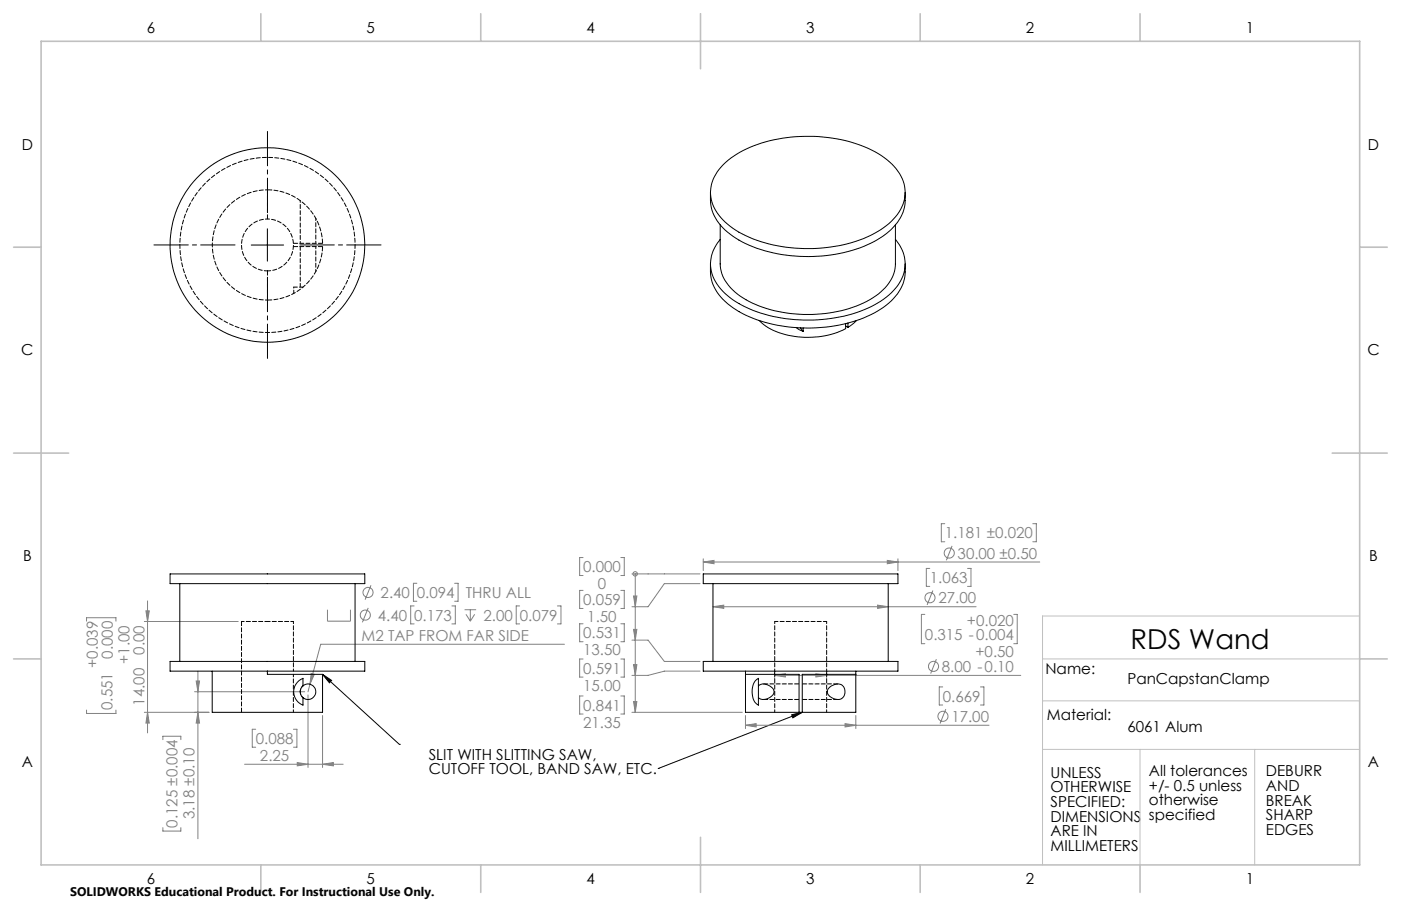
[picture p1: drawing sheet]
<svg xmlns="http://www.w3.org/2000/svg" width="432mm" height="279mm" viewBox="0 0 432 279" stroke-linecap="round" stroke-linejoin="round" font-family="sans-serif">
<g fill="none" stroke="#808080" stroke-width=".31">
<path d="M128.5 179.9h-1.1v5.5h1.1M140.1 179.9h1.1v5.5h-1.1M179.7 171.9h-1.1v5.6h1.1M191.3 171.9h1.1v5.6h-1.1M194.8 177h21M195.8 177v42.7M195.8 177h.1M215.8 180h-11l-5.1 7.1h-4.9M216.7 173.3l3.4-.5v1zM216.7 172.3v3.7M216.7 173.3h103.8M273.5 172.8l3.3 .5-3.3 .5z"/>
<path d="M276.8 172.3v3.7M286.6 175.3h-1.1v5.5h1.1M291.2 161.5h-1.1v5.6h1.1M293.4 168.3l-1.7 4.5M298.2 175.3h1.1v5.5h-1.1M318.3 161.5h1.1v5.6h-1.1M26.7 191.6v-1.1h9v1.1M44.5 191.7h28.9M45 188.4h1l-.5 3.3zM45.5 185.3v40.7M100.9 188v3.6h7.1v-3.6M113.5 187.5l-1.8 4.4"/>
<path d="M114.3 180.5l-1.8 4.4M127.6 186.9h-1v5.5h1M139.3 186.9h1v5.5h-1M143.2 188h3.6M143.6 189.4l1.4 2.2M145 188v3.6M146.3 189.4l-1.3 2.2M160.2 186.9h-1.1v5.5h1.1M171.8 186.9h1.1v5.5h-1.1M174 198.7h-75.2l-3.3 12.3M179.7 182.1h-1.1v5.5h1.1M179.7 192.4h-1.1v5.5h1.1"/>
<path d="M191.3 182.1h1.1v5.5h-1.1M191.3 192.4h1.1v5.5h-1.1M194.8 197.4h4.9l5.1 6.6h11M195.3 183.8h1l-.5 3.3zM195.3 194.1h1l-.5 3.3zM219.7 187.1l3.4-.5v1zM219.7 187.1h81.1M270.5 186.6l3.3 .5-3.3 .5zM285 189.5h-1v9h1M287.5 182.1l-1.7 4.4M312.5 189.5h1v9h-1M26.7 219v1h9v-1"/>
<path d="M44.5 219.7h19.9M45.5 219.7l.5 3.3h-1zM60 213.3h33.9M60.5 210h1l-.5 3.3zM61 219.7l.5 3.3h-1zM61 207v51.7M94.9 214.3v22.4M95.5 211l-.6 2.3M95.9 207.7l1 .3-1.4 3zM179.7 203.2h-1.1v5.6h1.1M179.7 214.6h-1.1v5.6h1.1M191.3 203.2h1.1v5.6h-1.1"/>
<path d="M191.3 214.6h1.1v5.6h-1.1M194.8 219.7h34M195.3 205h1l-.5 3.3zM195.3 216.4h1l-.5 3.3zM215.8 207h-11l-5.1 1.3h-4.9M238.8 208.3h75.8M238.8 209v.3M238.8 208.3l3.3-.5v1zM251.5 207.8l3.3 .5-3.3 .5zM254.8 209v.3M288.6 203.3l-1.8 4.4M290.5 211.8h-1v5.6h1"/>
<path d="M291.5 218.7l-1.8 4.4M302.2 211.8h1v5.6h-1M50.2 228.1v-1.1h5.5v1.1M75.4 235.7h30.4M78.8 224.9h-1v5.5h1M90.5 224.9h1v5.5h-1M91.6 235.2l3.3 .5-3.3 .5zM99.4 220.7v16M99.4 235.7l3.3-.5v1zM229.8 220.7v4M229.8 223.7h75M229.8 223.7l3.2-.5v1z"/>
<path d="M260.5 223.2l3.3 .5-3.3 .5zM263.8 220.7v4M50.2 255.2v1.1h5.5v-1.1"/>
<circle cx="195.8" cy="177" r=".68"/>
<circle cx="292.6" cy="170.6" r="1.55"/>
<circle cx="112.6" cy="189.7" r="1.55"/>
<circle cx="113.5" cy="182.7" r="1.55"/>
<circle cx="286.6" cy="184.3" r="1.56"/>
<circle cx="287.7" cy="205.5" r="1.56"/>
<circle cx="290.6" cy="220.9" r="1.55"/>
</g>
<path d="M77.4 75.6h10M82.4 70.6v9.9M99.4 208l2.8 1.8-.7 .8zM99.4 208l23.7 21.6M247.3 219.7l-44.4 17.3M123.1 229.6h.1M202.9 237h.1M244 220.4l3.3-.7-2.9 1.7z" fill="none" stroke="#000" stroke-width=".31"/>
<path d="M72.4 75.5h-25M82.4 65.5v-25M92.4 75.5h25M82.4 85.5v25" fill="none" stroke="#000" stroke-width=".31" stroke-dasharray="15.2 1.3 1.3 1.3" stroke-dashoffset="4.6"/>
<path d="M419.1 190h-97.8v76.7M321.3 203.2h97.8M321.3 216.1h97.8M321.3 231.1h97.8M351.4 231.1v35.6M386.7 231.1v35.6" fill="none" stroke="#c0c0c0" stroke-width=".31"/>
<g fill="none" stroke="#c0c0c0" stroke-width=".5">
<path d="M12.7 12.7h406.4v254h-406.4zM80.4 4.2v8.5M148.2 4.2v8.5M215.9 4.2v17M283.6 4.2v8.5M351.4 4.2v8.5M4.2 76.2h8.5M419.1 76.2h8.5M4.2 139.7h17M410.6 139.7h17M4.2 203.2h8.5M419.1 203.2h8.5"/>
<path d="M215.9 258.2v17M80.4 266.7v8.5M148.2 266.7v8.5M283.6 266.7v8.5M351.4 266.7v8.5"/>
</g>
<path d="M99.4 208l2.8 1.8-.7 .8zM244 220.4l3.3-.7-2.9 1.7z" fill="#000"/>
<g fill="#808080">
<path d="M195.3 183.8h1l-.5 3.3zM195.3 194.1h1l-.5 3.3zM195.3 205h1l-.5 3.3zM195.3 216.4h1l-.5 3.3z"/>
<path d="M91.6 235.2l3.3 .5-3.3 .5zM99.4 235.7l3.3-.5v1zM95.9 207.7l-.4 3.3 1.4-3z"/>
<path d="M61 219.7l.5 3.3h-1zM60.5 210h1l-.5 3.3zM45.5 219.7l.5 3.3h-1zM45 188.4h1l-.5 3.3z"/>
<path d="M216.7 173.3l3.4-.5v1zM273.5 172.8l3.3 .5-3.3 .5zM219.7 187.1l3.4-.5v1zM270.5 186.6l3.3 .5-3.3 .5zM229.8 223.7l3.2-.5v1zM260.5 223.2l3.3 .5-3.3 .5zM238.8 208.3l3.3-.5v1zM251.5 207.8l3.3 .5-3.3 .5z"/>
</g>
<g fill="none" stroke="#000" stroke-width=".31">
<path d="M219 59.3a14.1 14.1 0 0 0 6.9 13.5 44 44 0 0 0 28.8 6 35 35 0 0 0 20-8.1 12.5 12.5 0 0 0 4.3-8.9v-2.5M222.9 50.8a35.8 35.8 0 0 1 22.4-8.6 42.6 42.6 0 0 1 27.2 6.4 12.9 12.9 0 0 1 6.3 12.9 17.8 17.8 0 0 1-10.4 11.1 47.4 47.4 0 0 1-40.6-1 16.3 16.3 0 0 1-8.7-10.7 11.6 11.6 0 0 1 3.8-10.1zM222 69.4v12a13.7 13.7 0 0 0 7.9 11 42.3 42.3 0 0 0 38.2 0 14.1 14.1 0 0 0 7.8-10.2l.1-12.8M222 73.8a11.1 11.1 0 0 0 .7 16 34.1 34.1 0 0 0 20.9 8.6 44.9 44.9 0 0 0 27.8-5.5 14.8 14.8 0 0 0 7.6-11 11.4 11.4 0 0 0-3-8.1M219 81.4a14.1 14.1 0 0 0 6.9 13.5 44 44 0 0 0 28.8 6 35 35 0 0 0 20-8.1 12.5 12.5 0 0 0 4.3-8.9v-2.5M234 98.8a21.1 21.1 0 0 0 16.2 5.2 23.8 23.8 0 0 0 10.4-2.6v-1.6M261.3 99.6v1.4M264 98.8l-2.7 2.2M245.4 101l2.1 1.2M246.7 101.1l.8 1.1M247.5 101.1v1.1M260.6 100.5l.7 .5"/>
<path d="M52.4 177h60v3h-60zM55.4 180v24M109.4 180v24M216.7 177h60.1v3h-60.1zM219.7 180v24M273.8 180v24M52.4 204h60v3h-60zM65.4 207v12.7h34v-11.7h-17v-1M93.4 211.5a2.4 2.4 0 0 1 3.3 .2 2.4 2.4 0 0 1 0 3.3 2.4 2.4 0 0 1-3.3 .2M93.4 211.5v-2.3a4.4 4.4 0 0 0-2.9 4.1 4.4 4.4 0 0 0 2.9 4.2v-2.3M93.4 211.5a2.41 2.41 0 0 0 0 3.7M216.7 204h60.1v3h-60.1z"/>
<path d="M229.8 207v12.7h16.5M229.8 208h16.5v11.7M233.8 211.5a3.3 3.3 0 0 1 4.8 1.9 3.3 3.3 0 0 1-4.8 1.8M233.8 211.5v-2.3a5.3 5.3 0 0 0-1.7 6.3l.5 1 1.2 1v-2.3M233.8 211.5v3.7M238.8 207v1M246.3 219.7h1M254.8 207v1M255.7 211.9a2.99 2.99 0 0 1 4.4 0 2.49 2.49 0 0 1-.4 3.3 2.49 2.49 0 0 1-3.3 0 1.85 1.85 0 0 1-1.4-1.4 1.85 1.85 0 0 1 .7-1.9zM263.8 208h-16.5v11.7M263.8 207v12.7h-16.5"/>
<circle cx="82.4" cy="75.6" r="30"/>
</g>
<path d="M90.4 208v11.7M238.8 208v11.7M254.8 219.7v-11.7" fill="none" stroke="#000" stroke-width=".31" stroke-dasharray="1.3 .6" stroke-dashoffset=".5"/>
<path d="M74.4 191.7h8M82.4 191.7h8M92.5 213.3l.3-1.1 .8-.9M93.6 215.3l-.8-.8-.3-1.2" fill="none" stroke="#000" stroke-width=".31" stroke-dasharray="1.3 .6" stroke-dashoffset=".4"/>
<path d="M74.4 191.7v28" fill="none" stroke="#000" stroke-width=".31" stroke-dasharray="1.3 .6"/>
<path d="M82.4 58.5a17 17 0 0 0-17 17 17 17 0 0 0 17 17M97.3 75v-7.6M97.3 83.7v-7.7M82.4 102.5a27 27 0 0 0 23.9-39.7 27 27 0 0 0-46.3-2.3 27 27 0 0 0 19.8 41.9l2.6 .1M238.8 191.7v15.3M90.4 207v-15.3M254.8 207v-15.3" fill="none" stroke="#000" stroke-width=".31" stroke-dasharray="1.3 .6" stroke-dashoffset=".6"/>
<path d="M82.4 83.5a8 8 0 0 0 7.1-11.7 8 8 0 0 0-13.7-.7 8 8 0 0 0 5.9 12.4h.7M238.8 191.7h16" fill="none" stroke="#000" stroke-width=".31" stroke-dasharray="1.3 .6" stroke-dashoffset=".3"/>
<path d="M82.4 58.5v9M82.4 58.5a17 17 0 0 1 17 16.5M90.4 75h9M99.4 76h-9M99.4 76a17 17 0 0 1-17 16.5M82.4 83.5v9M235.3 215.7h11M246.3 210.9h-11M247.3 215.7h11M258.3 210.9h-11" fill="none" stroke="#000" stroke-width=".31" stroke-dasharray="1.3 .6" stroke-dashoffset="-.1"/>
<path d="M93.4 88.5h-2.9" fill="none" stroke="#000" stroke-width=".31" stroke-dasharray="1.3 .6" stroke-dashoffset=".2"/>
<path d="M90.5 88.5v2" fill="none" stroke="#000" stroke-width=".31" stroke-dasharray="1.3 .6" stroke-dashoffset="1"/>
<path d="M92.5 61.9v13.1" fill="none" stroke="#000" stroke-width=".31" stroke-dasharray="1.3 .6" stroke-dashoffset=".7"/>
<path d="M92.5 76v12.5" fill="none" stroke="#000" stroke-width=".31" stroke-dasharray="1.3 .6" stroke-dashoffset=".1"/>
<text font-size="8.5" x="348.5" y="200.2">RDS Wand</text>
<g font-size="4.7">
<text x="45.3" y="10.1">6</text>
<text x="113" y="10.1">5</text>
<text x="180.7" y="10.1">4</text>
<text x="248.5" y="10.1">3</text>
<text x="316.2" y="10.1">2</text>
<text x="383.9" y="10.1">1</text>
<text x="6.7" y="46.1">D</text>
<text x="421.6" y="46.1">D</text>
<text x="6.6" y="109.6">C</text>
<text x="421.5" y="109.6">C</text>
<text x="7.1" y="173.1">B</text>
<text x="422" y="173.1">B</text>
<text x="322.2" y="207.7">Name:</text>
<text x="347.5" y="211.1">PanCapstanClamp</text>
<text x="322.7" y="221.9">Material:</text>
<text x="347.5" y="225.9">6061 Alum</text>
<text x="6.7" y="236.6">A</text>
<text x="132.1" y="234.3">SLIT WITH SLITTING SAW,</text>
<text x="132.1" y="238.8">CUTOFF TOOL, BAND SAW, ETC.</text>
<text x="323.8" y="239.8">UNLESS</text>
<text x="354.1" y="239.3">All tolerances</text>
<text x="390.2" y="239.4">DEBURR</text>
<text x="421.6" y="236.6">A</text>
<text x="323.8" y="244.3">OTHERWISE</text>
<text x="354.1" y="243.9">+/- 0.5 unless</text>
<text x="390.2" y="243.9">AND</text>
<text x="323.8" y="248.8">SPECIFIED:</text>
<text x="354.1" y="248.4">otherwise</text>
<text x="390.2" y="248.4">BREAK</text>
<text x="323.8" y="253.4">DIMENSIONS</text>
<text x="323.8" y="257.9">ARE IN</text>
<text x="354.1" y="252.9">specified</text>
<text x="390.2" y="252.9">SHARP</text>
<text x="390.2" y="257.5">EDGES</text>
<text x="323.8" y="262.4">MILLIMETERS</text>
<text x="45.3" y="272.6">6</text>
<text x="113" y="272.6">5</text>
<text x="180.7" y="272.6">4</text>
<text x="248.5" y="272.6">3</text>
<text x="316.2" y="272.6">2</text>
<text x="383.9" y="272.6">1</text>
</g>
<g font-size="4.7" fill="#808080">
<text x="291.2" y="166">1.181 ±0.020</text>
<text x="295.1" y="172.3">30.00 ±0.50</text>
<text x="179.7" y="176.5">0.000</text>
<text x="286.6" y="179.8">1.063</text>
<text x="117.3" y="184.4">2.40</text>
<text x="128.5" y="184.4">0.094</text>
<text x="143.6" y="184.4">THRU ALL</text>
<text x="184.2" y="181.7">0</text>
<text x="116.5" y="191.4">4.40</text>
<text x="127.7" y="191.4">0.173</text>
<text x="149" y="191.4">2.00</text>
<text x="160.2" y="191.4">0.079</text>
<text x="179.7" y="186.6">0.059</text>
<text x="181" y="191.8">1.50</text>
<text x="289.2" y="186.1">27.00</text>
<text x="111.4" y="197.6">M2 TAP FROM FAR SIDE</text>
<text x="179.7" y="196.9">0.531</text>
<text x="285.1" y="197.4">0.315 -0.004</text>
<text x="298" y="193">+0.020</text>
<text x="34.7" y="203.2" transform="rotate(-90 34.7 203.2)">0.000</text>
<text x="44.5" y="201.9" transform="rotate(-90 44.5 201.9)">0.00</text>
<text x="179.7" y="202.1">13.50</text>
<text x="300.7" y="202.7">+0.50</text>
<text x="30.2" y="206" transform="rotate(-90 30.2 206)">+0.039</text>
<text x="40" y="204.7" transform="rotate(-90 40 204.7)">+1.00</text>
<text x="179.7" y="207.8">0.591</text>
<text x="290.3" y="207.3">8.00 -0.10</text>
<text x="179.7" y="213">15.00</text>
<text x="34.7" y="218.9" transform="rotate(-90 34.7 218.9)">0.551</text>
<text x="44.5" y="217.6" transform="rotate(-90 44.5 217.6)">14.00</text>
<text x="179.7" y="219.2">0.841</text>
<text x="290.6" y="216.4">0.669</text>
<text x="179.7" y="224.4">21.35</text>
<text x="293.2" y="222.6">17.00</text>
<text x="78.8" y="229.4">0.088</text>
<text x="80.1" y="234.6">2.25</text>
<text x="54.7" y="255.2" transform="rotate(-90 54.7 255.2)">0.125 ±0.004</text>
<text x="60" y="252.6" transform="rotate(-90 60 252.6)">3.18 ±0.10</text>
</g>
<text font-size="3.8" x="21.6" y="276.3">SOLIDWORKS Educational Product. For Instructional Use Only.</text>
</svg>
